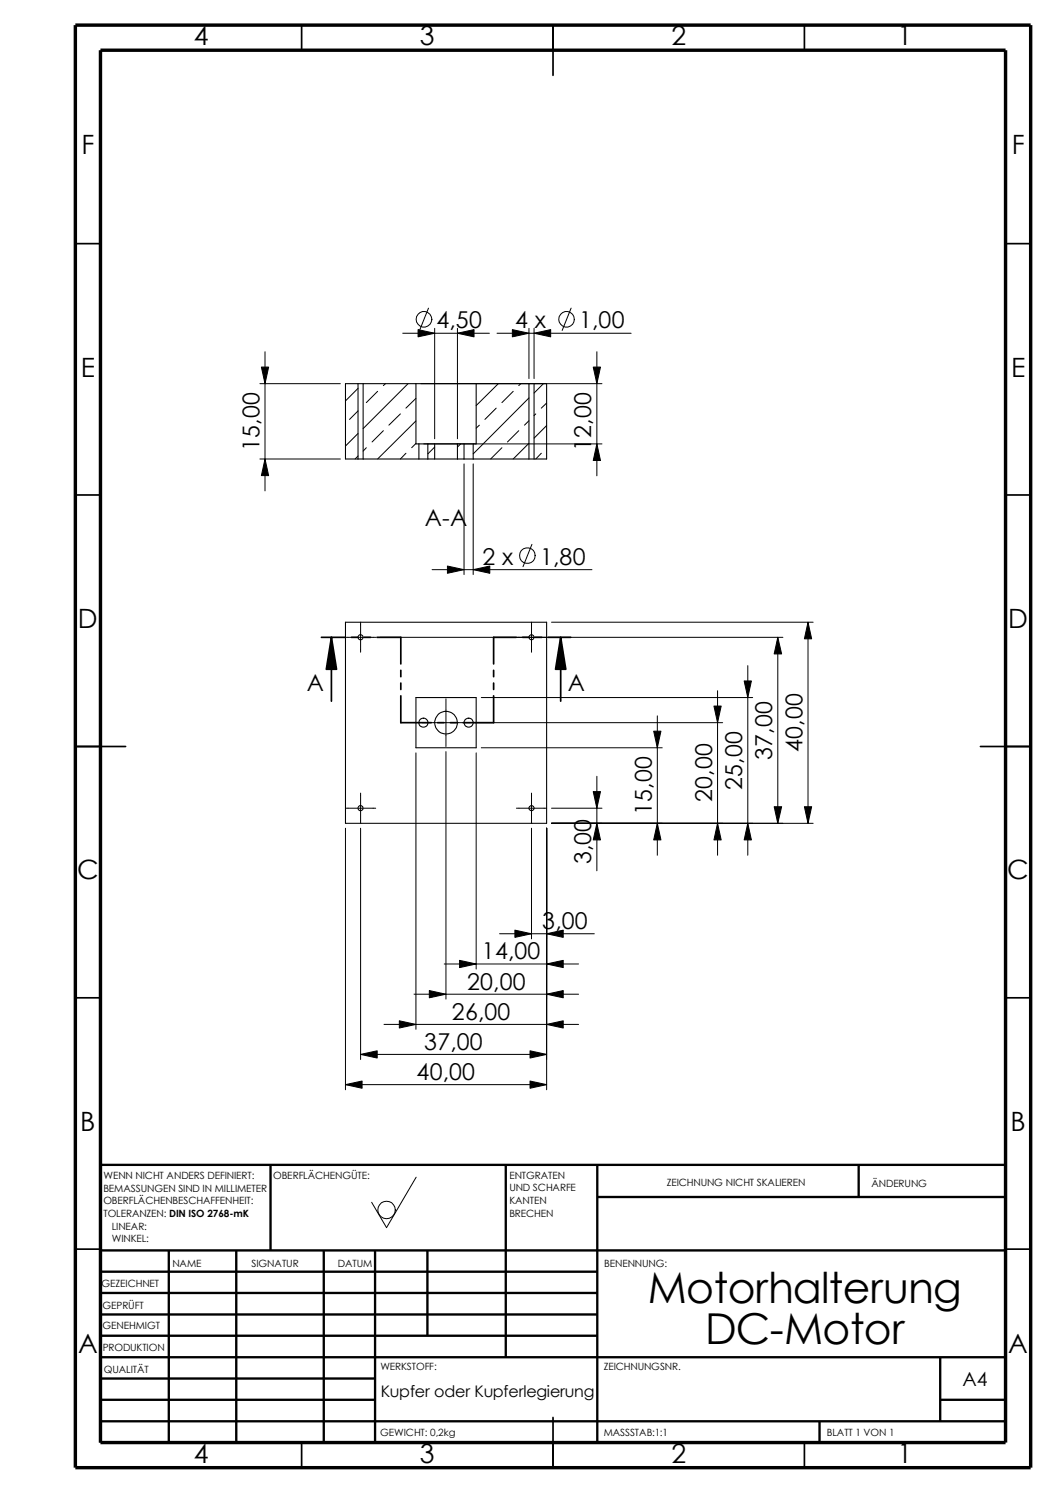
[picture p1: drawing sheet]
<svg xmlns="http://www.w3.org/2000/svg" width="210mm" height="297mm" viewBox="0 0 210 297" stroke-linecap="round" stroke-linejoin="round" font-family="sans-serif">
<g fill="none" stroke="#000" stroke-width=".34">
<path d="M60 5v5M110 5v10M160 5v5M15 48.5h5M200 48.5h5M15 98.5h5M200 98.5h5M63.9 126.8h4.7M65.9 126.8v12.7M69.9 126.8h1.3M72.4 126.8h1.3M75 126.8h4.7v5.3"/>
<path d="M79.7 133.3v1.3M79.7 135.9v1.3M79.7 138.4v5.4h6.1M98.2 138.4v5.4h-6.1M98.2 133.3v1.3M98.2 135.9v1.3M102.7 126.8h-4.5v5.3M103.9 126.8h1.3M106.5 126.8h1.2M109 126.8h4.5M111.5 126.8v12.7M15 148.5h10"/>
<path d="M87 143.8h1.3M89.6 143.8h1.2M195 148.5h10M15 198.5h5M200 198.5h5M15 248.5h5M200 248.5h5M60 287v5M110 282v10M160 287v5"/>
</g>
<g fill="none" stroke="#000" stroke-width=".47">
<path d="M53.8 231.7v17.1M100.6 231.7v38.3M118.8 231.7v55.3M118.8 238.1h81.2M170.8 231.7v6.4M200 231.7h-180v55.3M20 248.8h180M20 253h98.8M20 257.2h98.8M33.6 248.8v38.2M47 248.8v38.2M64.4 248.8v38.2"/>
<path d="M74.6 248.8v38.2M85 248.8v16.9M20 261.5h98.8M20 265.7h98.8M20 278.5h54.6M20 270h180M20 274.2h54.6M187 278.5h13M187 270v12.7M20 282.7h180M163 282.7v4.3"/>
</g>
<path d="M15 5h190v287h-190zM20 10h180v277h-180z" fill="none" stroke="#000" stroke-width=".68" stroke-linecap="butt"/>
<g fill="none" stroke="#000" stroke-width=".21">
<path d="M71.2 76.3h-2.5v15h2.5M71.2 76.3v15M71.2 76.3h1M72.2 76.3h33M72.2 76.3v15M82.7 76.3v12h.6M94.7 76.3v12h-.6M105.2 76.3v15M105.2 76.3h1M106.2 76.3h2.5v15h-2.5M106.2 76.3v15M71.2 91.3h1"/>
<path d="M72.2 91.3h11.1M83.3 88.3v3M83.3 91.3h1.8M83.3 88.3h1.8M85.1 91.3h1.3M85.1 88.3v3M85.1 88.3h1.3M86.4 88.3v3M86.4 91.3h4.6M86.4 88.3h4.6M91 91.3h1.3M91 88.3v3"/>
<path d="M91 88.3h1.3M92.3 88.3v3M92.3 88.3h1.8M92.3 91.3h1.8M94.1 91.3h11.1M94.1 88.3v3M105.2 91.3h1M68.7 123.8h40v40h-40zM82.7 138.8h12v10h-12z"/>
<circle cx="71.7" cy="126.8" r=".5"/>
<circle cx="105.7" cy="126.8" r=".5"/>
<circle cx="84.2" cy="143.8" r=".91"/>
<circle cx="88.7" cy="143.8" r="2.25"/>
<circle cx="93.2" cy="143.8" r=".89"/>
<circle cx="71.7" cy="160.8" r=".5"/>
<circle cx="105.7" cy="160.8" r=".5"/>
</g>
<g fill="none" stroke="#000" stroke-width=".2">
<path d="M51.7 76.3h16M52.7 70v27.7M71.2 77.3l-2.5 2.5M75.1 77.9l-2.2 2.2M76.7 76.3l-.5 .4M80.1 66.3h17.2M81.2 76.3l-9 9M82.7 79.2l-2 2M83.7 76.3h36M85.2 61.3l-1.8 4.4M86.4 65.3v22M91 65.3v22"/>
<path d="M98.8 66.3h26.7M99.1 76.3l-4.4 4.4M102.1 77.9l-2.3 2.2M103.6 76.3l-.4 .4M105.2 79.2l-11.1 11.1M105.2 65.3v10M106.2 65.3v10M108.1 76.3l-1.9 1.9M113.6 61.3l-1.8 4.4M118.7 70v24.7M51.7 91.3h16M71.2 86.2l-2.5 2.5"/>
<path d="M71.2 81.7l-1.7 1.7M71.2 90.7l-.6 .6M72.9 89.1l-.7 .6M76.2 85.7l-2.2 2.2M79.6 82.3l-2.3 2.3M80.7 90.2l-1.1 1.1M82.7 83.7l-7.6 7.6M82.7 88.2l-.8 .9M84.3 88.3h35.4M86.4 88.9l-1.3 1.4M91.6 88.3l-.6 .6M92.3 92.3v22"/>
<path d="M94.1 92.3v22M95.3 84.6l-.6 .6M98.7 81.2l-2.3 2.2M99.8 89.1l-2.2 2.2M103.2 85.7l-2.3 2.2M105.2 88.2l-3.1 3.1M105.2 83.7l-.9 .9M106.6 82.3l-.4 .4M107.7 90.2l-1.1 1.1M108.7 84.7l-2.5 2.5M108.7 80.2l-1 1M85.9 113.3h31.8"/>
<path d="M105.8 108.3l-1.8 4.4M68.7 126.8h6M71.7 123.8v6M75.7 126.8h80M88.7 139v9.5M95.7 138.8h54M105.7 123.8v6M109.7 123.8h52M142.7 137.4v32.7M148.7 132.4v37.7M154.7 126.8v37M160.7 123.8v40"/>
<path d="M71.7 157.8v6M82.7 149.8v55M83.9 143.8h9.6M88.7 149.5v49.3M94.4 143.8h49.3M94.7 149.8v43M95.7 148.8h36M105.7 157.8v6M118.7 154.4v18.8M130.7 142.4v27.7M68.7 160.8h6M68.7 164.8v52"/>
<path d="M71.7 164.8v46M102.7 160.8h6M105.7 164.8v22M108.7 164.8v52M109.7 160.8h10M109.7 163.8h52M82.3 197.8h32.8M88.3 191.8h26.8M99.4 185.8h18.8M68.7 215.8h40M71.7 209.8h37M76.4 203.8h38.7"/>
<path d="M82.8 234.2l-5.9 10-3-5"/>
<circle cx="84.3" cy="63.5" r="1.56"/>
<circle cx="112.7" cy="63.5" r="1.55"/>
<circle cx="104.9" cy="110.5" r="1.56"/>
<circle cx="76.9" cy="240.7" r="1.73"/>
</g>
<g fill="#000" stroke="#000" stroke-width=".2">
<path d="M52 73h1.4l-.7 3.3zM83.1 65.6l3.3 .7-3.3 .7zM91 66.3l3.3-.7v1.4zM101.9 65.6l3.3 .7-3.3 .7zM106.2 66.3l3.3-.7v1.4zM118 73h1.4l-.7 3.3zM52.7 91.3l.7 3.3h-1.4zM118.7 88.3l.7 3.3h-1.4zM89 112.6l3.3 .7-3.3 .7zM94.1 113.3l3.3-.7v1.4zM148 135.5h1.4l-.7 3.3zM154.7 126.8l.7 3.3h-1.4z"/>
<path d="M160.7 123.8l.7 3.3h-1.4zM130 145.5h1.4l-.7 3.3zM142 140.5h1.4l-.7 3.3zM118 157.5h1.4l-.7 3.3zM118.7 163.8l.7 3.3h-1.4zM130.7 163.8l.7 3.3h-1.4zM142.7 163.8l.7 3.3h-1.4zM148.7 163.8l.7 3.3h-1.4zM154 160.5h1.4l-.7 3.3zM160 160.5h1.4l-.7 3.3zM85.4 197.1l3.3 .7-3.3 .7zM91.4 191.1l3.3 .7-3.3 .7z"/>
<path d="M102.4 185l3.3 .8-3.3 .7zM108.7 185.8l3.3-.8v1.5zM108.7 197.8l3.3-.7v1.4zM108.7 191.8l3.3-.7v1.4zM68.7 215.8l3.3-.7v1.4zM71.7 209.8l3.3-.8v1.5zM79.4 203.1l3.3 .7-3.3 .7zM108.7 203.8l3.3-.7v1.4zM105.4 209l3.3 .8-3.3 .7zM105.4 215.1l3.3 .7-3.3 .7z"/>
</g>
<path d="M65.9 126.8l1 6.3h-2zM111.5 126.8l1 6.3h-2z" fill="#000" stroke="#000" stroke-width=".34"/>
<g font-size="8.5">
<text x="128.8" y="259.2">Motorhalterung</text>
<text x="140.3" y="267.3">DC-Motor</text>
</g>
<g font-size="5.3">
<text x="38.5" y="9">4</text>
<text x="83.5" y="9">3</text>
<text x="133.5" y="9">2</text>
<text x="178.5" y="9">1</text>
<text x="16.2" y="30.7">F</text>
<text x="201.2" y="30.7">F</text>
<text x="16" y="75">E</text>
<text x="201.1" y="75">E</text>
<text x="15.5" y="125">D</text>
<text x="200.5" y="125">D</text>
<text x="15.3" y="175">C</text>
<text x="200.3" y="175">C</text>
<text x="16" y="225">B</text>
<text x="201" y="225">B</text>
<text x="15.5" y="269.2">A</text>
<text x="200.5" y="269.2">A</text>
<text x="38.5" y="291">4</text>
<text x="83.5" y="291">3</text>
<text x="133.5" y="291">2</text>
<text x="178.5" y="291">1</text>
</g>
<g font-size="4.6">
<text x="86.8" y="65.3">4,50</text>
<text x="102.5" y="65.3">4 x</text>
<text x="115.2" y="65.3">1,00</text>
<text x="51.6" y="89.6" transform="rotate(-90 51.6 89.6)">15,00</text>
<text x="117.6" y="89.6" transform="rotate(-90 117.6 89.6)">12,00</text>
<text x="84.5" y="104.6">A-A</text>
<text x="96" y="112.3">2 x</text>
<text x="107.4" y="112.3">1,80</text>
<text x="61" y="137.5">A</text>
<text x="112.9" y="137.5">A</text>
<text x="159.6" y="149.6" transform="rotate(-90 159.6 149.6)">40,00</text>
<text x="153.6" y="151.1" transform="rotate(-90 153.6 151.1)">37,00</text>
<text x="141.6" y="159.6" transform="rotate(-90 141.6 159.6)">20,00</text>
<text x="147.6" y="157.1" transform="rotate(-90 147.6 157.1)">25,00</text>
<text x="129.6" y="162.1" transform="rotate(-90 129.6 162.1)">15,00</text>
<text x="117.6" y="171.9" transform="rotate(-90 117.6 171.9)">3,00</text>
<text x="107.8" y="184.8">3,00</text>
<text x="95.9" y="190.8">14,00</text>
<text x="92.9" y="196.9">20,00</text>
<text x="89.9" y="202.9">26,00</text>
<text x="84.4" y="208.8">37,00</text>
<text x="82.9" y="214.8">40,00</text>
</g>
<text font-size="3.9" x="191.4" y="275.6">A4</text>
<text font-size="3.2" x="75.7" y="277.9">Kupfer oder Kupferlegierung</text>
<g font-size="2">
<text x="20.6" y="234.6">WENN NICHT ANDERS DEFINIERT:</text>
<text x="20.6" y="237.1">BEMASSUNGEN SIND IN MILLIMETER</text>
<text x="20.6" y="239.6">OBERFLÄCHENBESCHAFFENHEIT:</text>
<text x="54.4" y="234.6">OBERFLÄCHENGÜTE:</text>
<text x="101.3" y="234.5">ENTGRATEN</text>
<text x="101.3" y="239.5">KANTEN</text>
<text x="101.3" y="237">UND SCHARFE</text>
<text x="132.6" y="236">ZEICHNUNG NICHT SKALIEREN</text>
<text x="173.3" y="236.2">ÄNDERUNG</text>
<text x="20.6" y="242.1">TOLERANZEN: DIN ISO 2768-mK</text>
<text x="22.2" y="244.6">LINEAR:</text>
<text x="101.3" y="242">BRECHEN</text>
<text x="22.2" y="247.1">WINKEL:</text>
<text x="50" y="252">SIGNATUR</text>
<text x="67.2" y="252">DATUM</text>
<text x="120.2" y="252">BENENNUNG:</text>
<text x="20.2" y="256.1">GEZEICHNET</text>
<text x="34.3" y="252.1">NAME</text>
<text x="20.4" y="260.4">GEPRÜFT</text>
<text x="20.4" y="264.5">GENEHMIGT</text>
<text x="20.4" y="268.8">PRODUKTION</text>
<text x="20.7" y="273.2">QUALITÄT</text>
<text x="75.6" y="272.5">WERKSTOFF:</text>
<text x="120.1" y="272.5">ZEICHNUNGSNR.</text>
<text x="75.6" y="285.6">GEWICHT: 0,2kg</text>
<text x="120.1" y="285.6">MASSSTAB:1:1</text>
<text x="164.5" y="285.6">BLATT 1 VON 1</text>
</g>
</svg>
